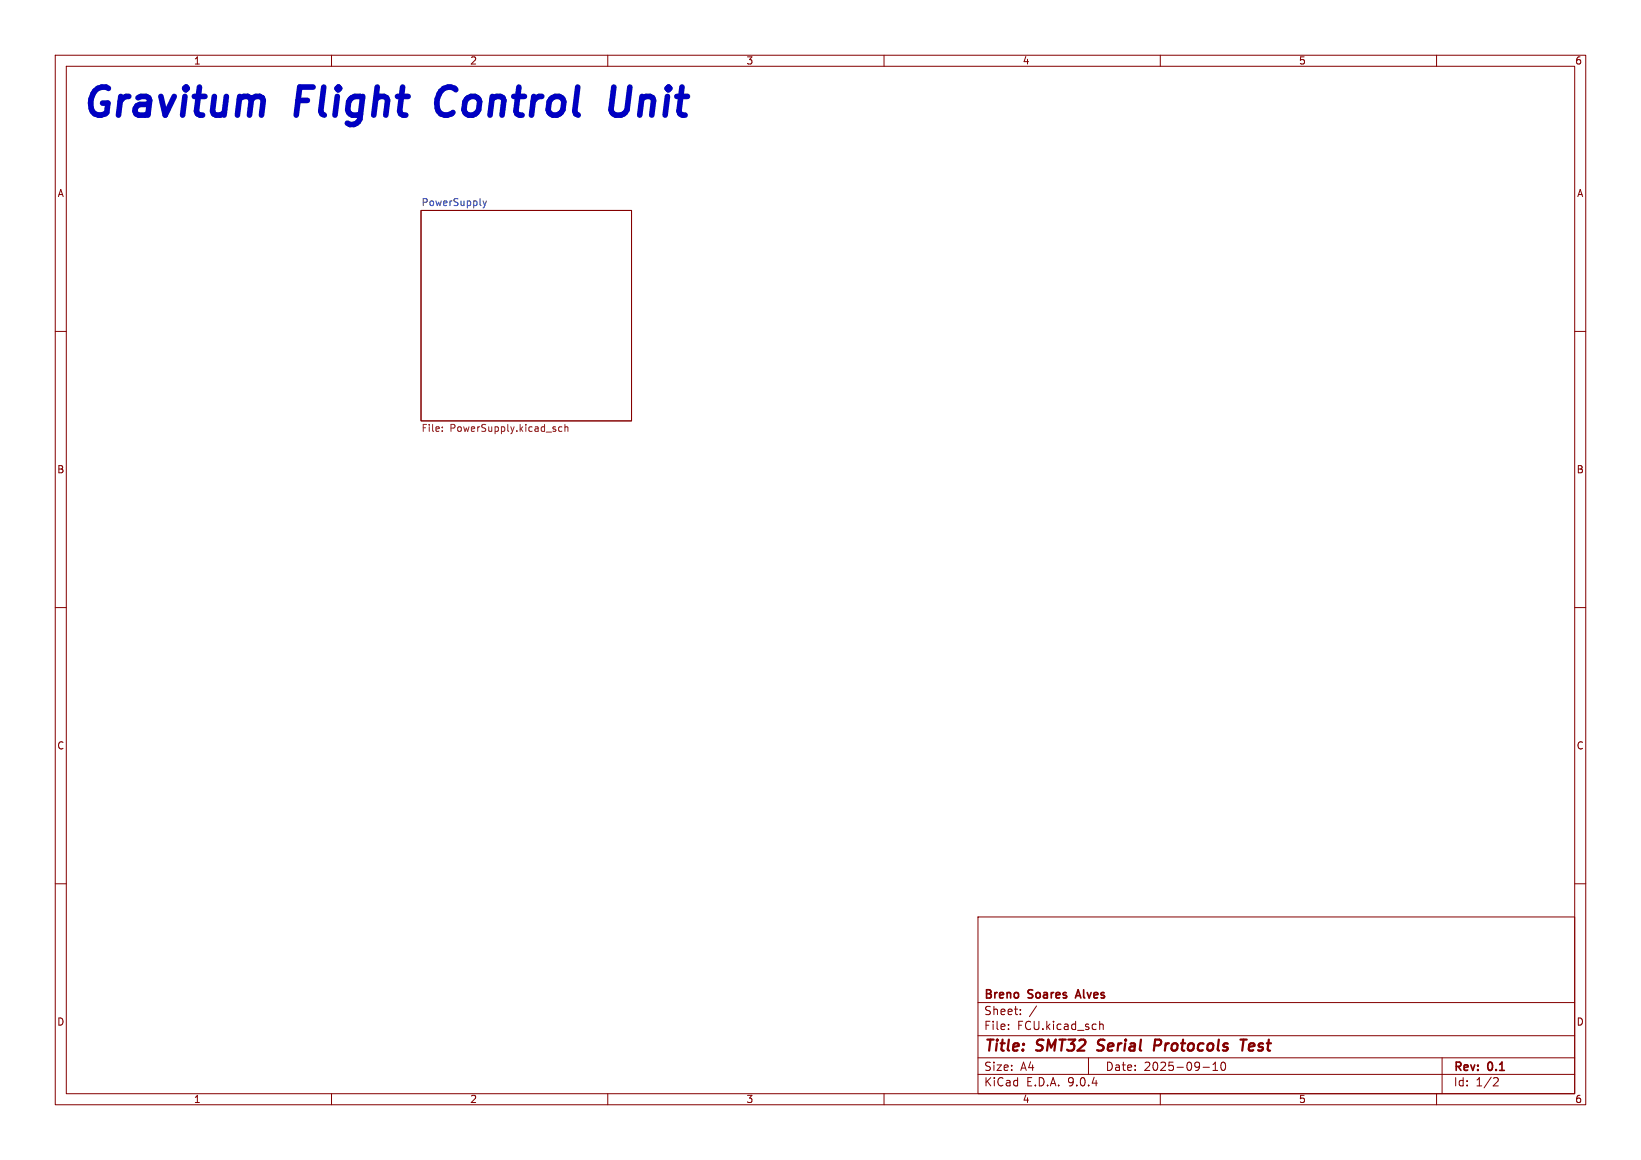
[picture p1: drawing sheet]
<svg xmlns="http://www.w3.org/2000/svg" width="297mm" height="210mm" viewBox="0 0 297 210" stroke-linecap="round" stroke-linejoin="round" font-family="sans-serif">
<g fill="none" stroke="#840000" stroke-width=".18">
<path d="M10 10h277v190h-277zM12 12h273v186h-273zM60 10v2M110 10v2M160 10v2M210 10v2M260 10v2M76.2 38.1h38.1v38.1h-38.1zM10 60h2M285 60h2M10 110h2M285 110h2"/>
<path d="M10 160h2M177 166h108v32h-108zM285 160h2M60 198v2M110 198v2M160 198v2M177 194.5h108M177 191.5h108M177 187.5h108M177 181.5h108M182.5 186.3v.1M182.5 185.5v.1"/>
<path d="M184.7 183.6v.1M184.7 182.8v.1M187.6 182.1l-1.3 2M197 191.5v3M199 184.9v1.5M199 185.5l.2-.1 .4 .1 .1 .9M210 198v2M217.7 193.2h1.2M219.5 193.8h.9M219.5 192.7l.5-.4v1.5M221.1 192.4l.2-.1a.8 .8 0 0 1 .5 .7 .8 .8 0 0 1-.5 .8l-.2-.1-.1-.5zM260 198v2"/>
<path d="M261 191.5v6.5M270.5 195.1l.5 .1 .2 .3-1 1.1h1"/>
</g>
<path d="M198.6 190.1l.2 .1M198.9 188.4l-.2 .4 .1 .2M209.8 188.2h-.7l-.3 2M209.9 189.2l-1 .1M224.5 188.2h1.1M225.1 188.2l-.3 2M226.8 188.9l-.6 .1-.2 .9 .3 .3h.3M227 189.4l-.9 .1" fill="none" stroke="#840000" stroke-width=".4"/>
<path d="M195.1 179.2l-.5 1.5M194.8 180.3h.7" fill="none" stroke="#840000" stroke-width=".3"/>
<path d="M87.4 36.4l.3 .8M87.7 37.2l-.3 .4M88 36.4l-.3 .8" fill="none" stroke="#006464" stroke-width=".18"/>
<path d="M80 78v.1M80 77.3v.1M101.7 77.3h-.4l-.2 .2 .1 .5h.5M102.2 77.4l.2-.1h.3l.1 .8M102.2 76.8v1.3" fill="none" stroke="#725600" stroke-width=".18"/>
<path d="M79.5 17l-.4 .9-.1 .8 .2 .9M111.1 15.8l-.5 4.1 .2 .5 .6 .4h1l.5-.2" fill="none" stroke="#0000c2" stroke-width="1"/>
<g font-size="7.1" fill="#0000c2">
<text x="14.2" y="22.6">Gravitum</text>
<text x="53.4" y="22.6">Flight</text>
<text x="80.9" y="22.6">Control</text>
<text x="114.4" y="22.6">Unit</text>
</g>
<g font-size="2.8" fill="#840000">
<text x="178" y="190.9">Title:</text>
<text x="187.7" y="190.9">SMT32</text>
<text x="199.5" y="190.9">Serial</text>
<text x="210.5" y="190.9">Protocols</text>
<text x="227" y="190.9">Test</text>
</g>
<g font-size="2.1" fill="#840000">
<text x="178" y="184">Sheet:</text>
<text x="178" y="181.2">Breno</text>
<text x="186.2" y="181.2">Soares</text>
<text x="195.5" y="181.2">Alves</text>
<text x="178" y="186.7">File:</text>
<text x="184.1" y="186.7">FCU.kicad_sch</text>
<text x="178" y="196.9">KiCad</text>
<text x="178" y="194.1">Size:</text>
<text x="184.7" y="194.1">A4</text>
<text x="185.7" y="196.9">E.D.A.</text>
<text x="193.3" y="196.9">9.0.4</text>
<text x="200" y="194.1">Date:</text>
<text x="207" y="194.1">2025-09-10</text>
<text x="263" y="194.3">Rev:</text>
<text x="263" y="196.9">Id:</text>
<text x="267.1" y="196.9">1/2</text>
<text x="269.4" y="194.3">0.1</text>
</g>
<g font-size="1.8" fill="#840000">
<text x="35" y="11.9">1</text>
<text x="85" y="11.9">2</text>
<text x="135" y="11.9">3</text>
<text x="185" y="11.9">4</text>
<text x="235" y="11.9">5</text>
<text x="285" y="11.9">6</text>
<text x="10.3" y="35.9">A</text>
<text x="285.3" y="35.9">A</text>
<text x="10.3" y="85.9">B</text>
<text x="285.3" y="85.9">B</text>
<text x="10.3" y="135.9">C</text>
<text x="285.3" y="135.9">C</text>
<text x="10.3" y="185.9">D</text>
<text x="285.3" y="185.9">D</text>
<text x="35" y="199.9">1</text>
<text x="85" y="199.9">2</text>
<text x="135" y="199.9">3</text>
<text x="185" y="199.9">4</text>
<text x="235" y="199.9">5</text>
<text x="285" y="199.9">6</text>
</g>
<text font-size="1.8" fill="#006464" x="76.2" y="37.4">PowerSupply</text>
<g font-size="1.8" fill="#725600">
<text x="76.2" y="78.5">File:</text>
<text x="81.4" y="78.5">PowerSupply.kicad_sch</text>
</g>
</svg>
